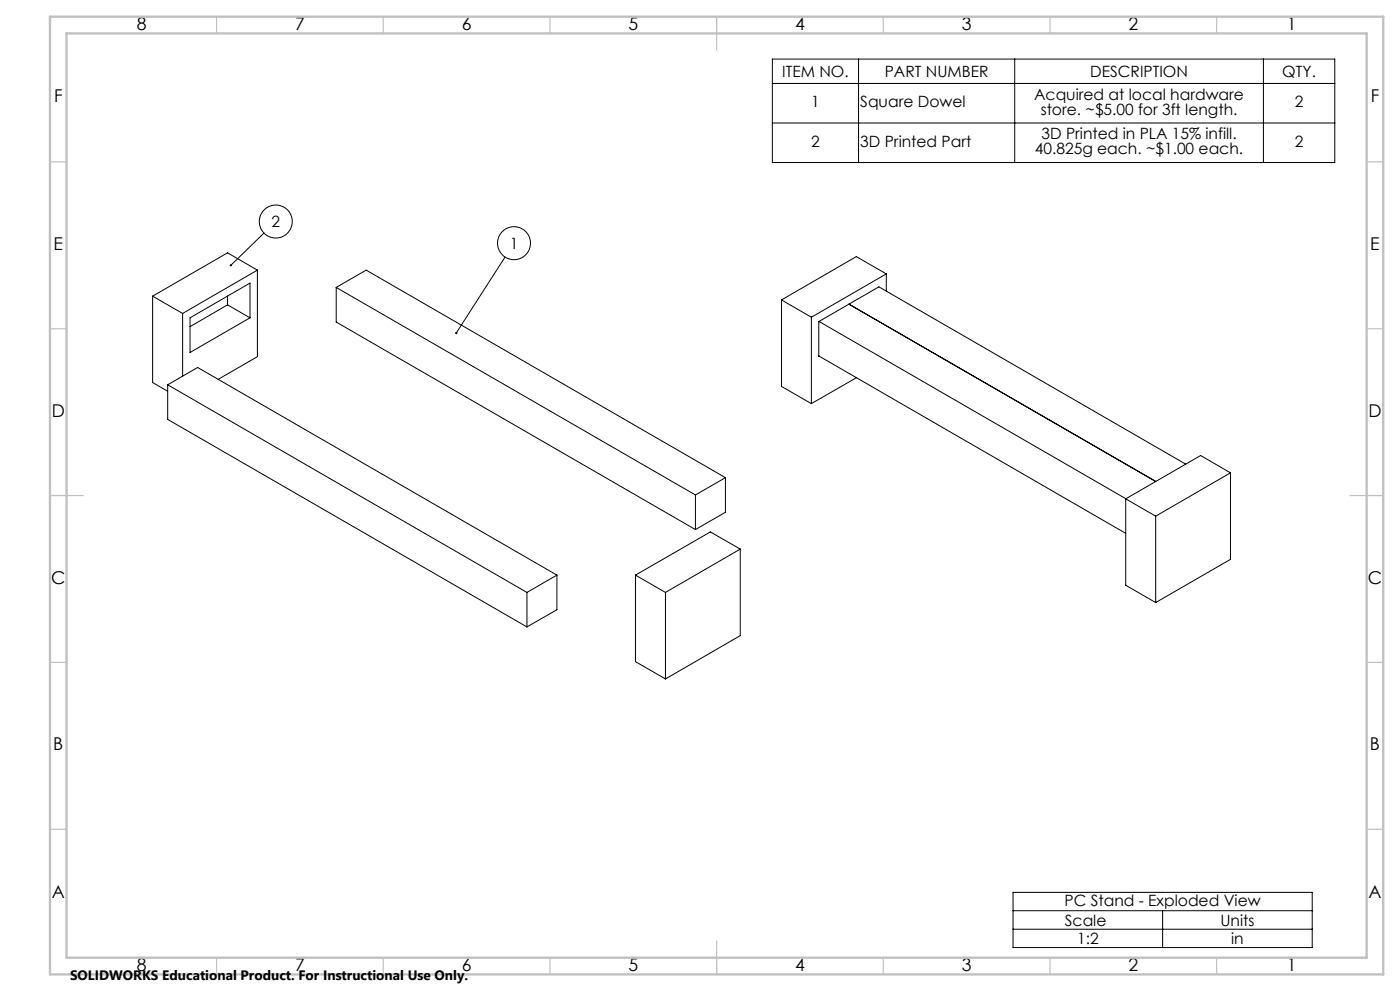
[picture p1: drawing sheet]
<svg xmlns="http://www.w3.org/2000/svg" width="420mm" height="297mm" viewBox="0 0 420 297" stroke-linecap="round" stroke-linejoin="round" font-family="sans-serif">
<g fill="none" stroke="#000" stroke-width=".3">
<path d="M231.7 17.7h168.7v31h-168.7zM257.6 17.7v31M304.4 17.7v31M379 17.7v31M231.7 25h168.7M231.7 36.9h168.7M79.2 69.8l-9.9 9.7M151.5 77l-14.6 22.8M45.8 88.8l9 5.1M45.8 88.8v25.8l4.5 2.7M54.8 93.9v18.8M57 95.2l18-10.4v10.4l-18 10.5z"/>
<path d="M68.3 91.4l-11.3 6.5M68.3 88.7v2.7M68.3 91.4l6.7 3.8M77.2 81l-22.4 12.9M77.2 81v25.9l-11.8 6.8M77.2 81l-8.9-5.2-22.5 13M100.9 86.1l9-5.1 107.7 62.2M100.9 86.1l107.7 62.2M100.9 86.1v10.4l107.7 62.2M234.5 89.9l8.9 5.2M234.5 89.9v25.9l8.9 5.2M243.4 95.1v25.9"/>
<path d="M245.7 96.3l101 58.4M254.7 91.2l92 53.1M265.9 82.1l-22.5 13M265.9 82.1v5.1M265.9 82.1l-9-5.2-22.4 13M50.3 115.3l107.8 62.2M50.3 115.3v10.4l107.8 62.2M50.3 115.3l9-5.2 107.8 62.3M245.6 106.7l92.1 53.1M245.7 106.7l-.1-10.3 18.1-10.4 92 53.1M256.9 113.2l-13.5 7.8M208.6 148.3v10.4"/>
<path d="M217.6 143.2l-9 5.1M217.6 143.2v10.3l-9 5.2M346.7 154.7v25.9M369.1 141.7l-8.9-5.2-22.5 13v25.9l9 5.2M369.1 141.7l-22.4 13M369.1 141.7v25.9l-22.4 13M158.1 177.5v10.4M167.1 172.4l-9 5.1M167.1 172.4v10.3l-9 5.2M190.6 172.4v25.9l9 5.2M190.6 172.4l9 5.1M199.6 177.5v26"/>
<path d="M222.1 164.6l-9-5.2-22.5 13M222.1 164.6l-22.5 12.9M222.1 164.6v25.9l-22.5 13M303.9 267.4h89.8v16.6h-89.8zM303.9 272.9h89.8M303.9 278.5h89.8M348.8 272.9v11.1"/>
<circle cx="82.7" cy="66.4" r="4.9"/>
<circle cx="154.2" cy="72.9" r="4.9"/>
</g>
<g fill="none" stroke="#c0c0c0" stroke-width=".35">
<path d="M65 5v5M115 5v5M165 5v5M215 5v10M265 5v5M315 5v5M365 5v5M15 48.5h5M410 48.5h5M15 98.5h5M410 98.5h5M15 148.5h10"/>
<path d="M405 148.5h10M15 198.5h5M410 198.5h5M15 248.5h5M410 248.5h5M65 287v5M115 287v5M165 287v5M215 282v10M265 287v5M315 287v5M365 287v5"/>
</g>
<path d="M15 5h400v287h-400zM20 10h390v277h-390z" fill="none" stroke="#c0c0c0" stroke-width=".7"/>
<path d="M136.7 99.5l-.2 .3 .2 .3 .2-.3-.2 .3a.33 .33 0 0 0 .5-.3 .33 .33 0 0 0-.5-.3zM68.9 79.4l.1 .4 .3-.3-.3 .3a.34 .34 0 0 0 .5-.1 .34 .34 0 0 0-.1-.5 .34 .34 0 0 0-.5 .2z" fill="#000"/>
<g font-size="5.3">
<text x="41" y="8.9">8</text>
<text x="88.5" y="8.9">7</text>
<text x="138.5" y="8.9">6</text>
<text x="188.5" y="8.9">5</text>
<text x="238.5" y="8.9">4</text>
<text x="288.5" y="8.9">3</text>
<text x="338.5" y="8.9">2</text>
<text x="386" y="8.9">1</text>
<text x="16.2" y="30.7">F</text>
<text x="411.2" y="30.7">F</text>
<text x="16.1" y="74.9">E</text>
<text x="411.1" y="74.9">E</text>
<text x="15.5" y="124.9">D</text>
<text x="410.5" y="124.9">D</text>
<text x="15.4" y="174.9">C</text>
<text x="410.4" y="174.9">C</text>
<text x="16" y="224.9">B</text>
<text x="411" y="224.9">B</text>
<text x="15.5" y="269.2">A</text>
<text x="410.5" y="269.2">A</text>
<text x="41" y="290.9">8</text>
<text x="88.5" y="290.9">7</text>
<text x="138.5" y="290.9">6</text>
<text x="188.5" y="290.9">5</text>
<text x="238.5" y="290.9">4</text>
<text x="288.5" y="290.9">3</text>
<text x="338.5" y="290.9">2</text>
<text x="386" y="290.9">1</text>
</g>
<g font-size="4.7">
<text x="234.7" y="23">ITEM NO.</text>
<text x="265.4" y="23">PART NUMBER</text>
<text x="327.1" y="23">DESCRIPTION</text>
<text x="384.7" y="23">QTY.</text>
<text x="310.2" y="29.9">Acquired at local hardware</text>
<text x="243.4" y="32.2">1</text>
<text x="258.1" y="32.2">Square Dowel</text>
<text x="312.2" y="34.4">store. ~$5.00 for 3ft length.</text>
<text x="388.5" y="32.2">2</text>
<text x="312.5" y="41.8">3D Printed in PLA 15% infill.</text>
<text x="243.4" y="44">2</text>
<text x="258.1" y="44">3D Printed Part</text>
<text x="310.5" y="46.3">40.825g each. ~$1.00 each.</text>
<text x="388.5" y="44">2</text>
<text x="81.5" y="68">2</text>
<text x="152.9" y="74.5">1</text>
<text x="319.4" y="271.4">PC Stand - Exploded View</text>
<text x="319.5" y="277.4">Scale</text>
<text x="366.1" y="277.4">Units</text>
<text x="323.1" y="282.9">1:2</text>
<text x="369.4" y="282.9">in</text>
</g>
<text font-size="4.1" x="21" y="293.7">SOLIDWORKS Educational Product. For Instructional Use Only.</text>
</svg>
